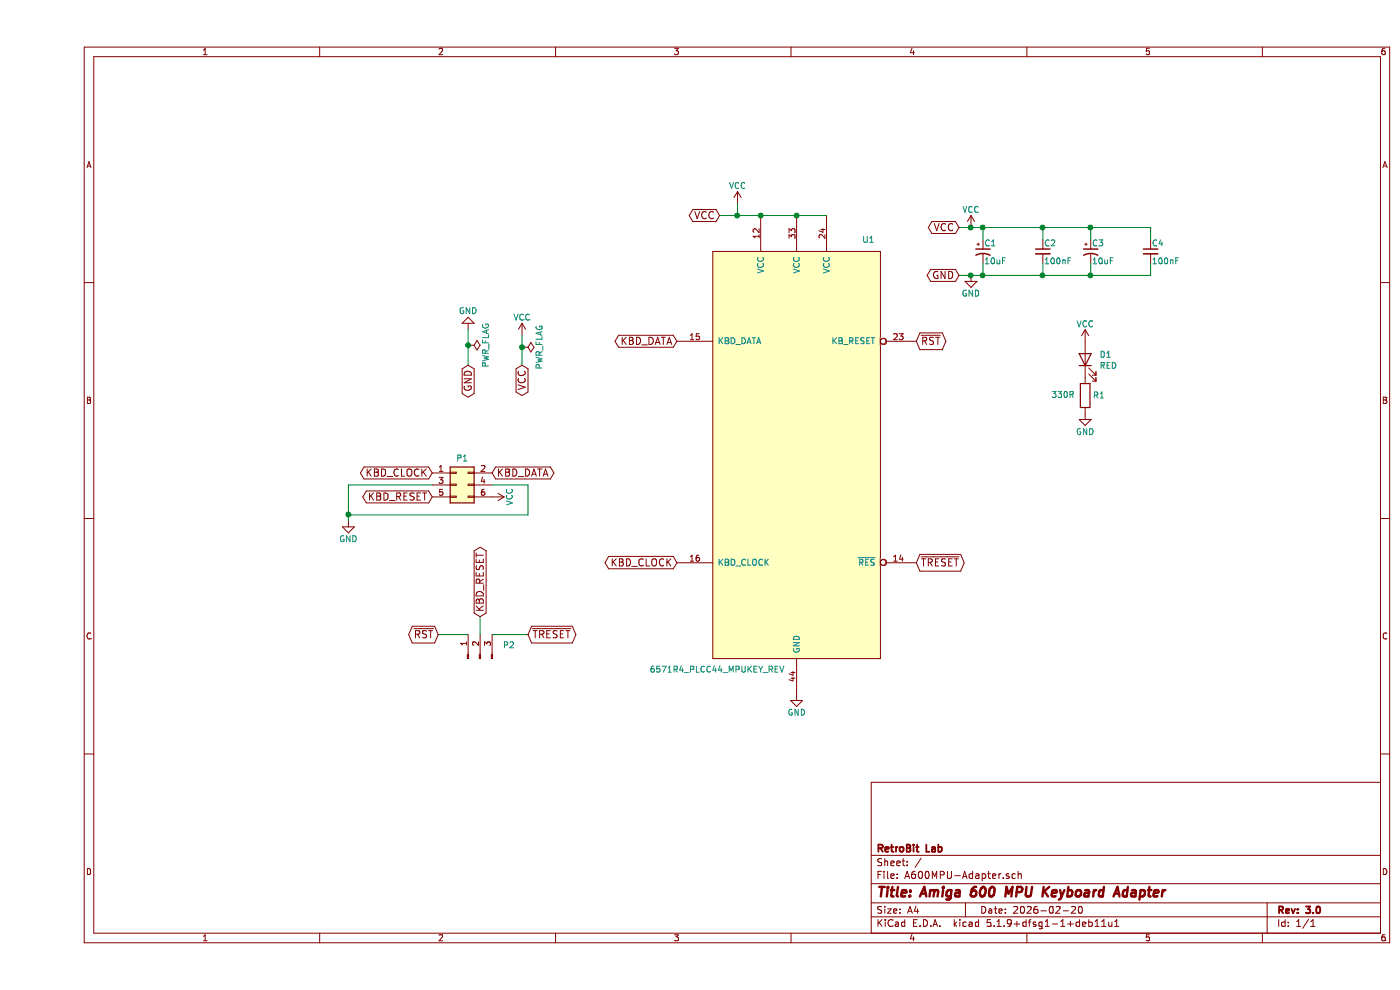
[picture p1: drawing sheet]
EESchema Schematic File Version 4
EELAYER 30 0
EELAYER END
$Descr A4 11693 8268
encoding utf-8
Sheet 1 1
Title "Amiga 600 MPU Keyboard Adapter"
Date "2026-02-20"
Rev "3.0"
Comp "RetroBit Lab"
Comment1 ""
Comment2 ""
Comment3 ""
Comment4 ""
$EndDescr
$Comp
L power:VCC #PWR01
U 1 1
P 5850 1700
F 0 "#PWR01" H 5850 1550 50  0001 C CNN
F 1 "VCC" H 5850 1850 50  0000 C CNN
F 2 "" H 5850 1700 50  0001 C CNN
F 3 "" H 5850 1700 50  0001 C CNN
	1    5850 1700
	1    0    0    -1  
$EndComp
$Comp
L power:GND #PWR02
U 1 1
P 2600 4350
F 0 "#PWR02" H 2600 4100 50  0001 C CNN
F 1 "GND" H 2600 4200 50  0000 C CNN
F 2 "" H 2600 4350 50  0001 C CNN
F 3 "" H 2600 4350 50  0001 C CNN
	1    2600 4350
	1    0    0    -1  
$EndComp
Text GLabel 4050 3050 3    60   BiDi ~ 0
VCC
Text GLabel 3800 3950 2    60   BiDi ~ 0
KBD_DATA
Text GLabel 3300 3950 0    60   BiDi ~ 0
KBD_CLOCK
$Comp
L power:GND #PWR03
U 1 1
P 3600 2750
F 0 "#PWR03" H 3600 2500 50  0001 C CNN
F 1 "GND" H 3600 2600 50  0000 C CNN
F 2 "" H 3600 2750 50  0001 C CNN
F 3 "" H 3600 2750 50  0001 C CNN
	1    3600 2750
	-1   0    0    1   
$EndComp
Text GLabel 5700 1800 0    60   BiDi ~ 0
VCC
Text GLabel 7345 2850 2    60   BiDi ~ 0
~RST
Text GLabel 5345 2850 0    60   BiDi ~ 0
KBD_DATA
Text GLabel 5345 4700 0    60   BiDi ~ 0
KBD_CLOCK
Text GLabel 7345 4700 2    60   BiDi ~ 0
~TRESET
Wire Wire Line
	5850 1700 5850 1800
Connection ~ 5850 1800
Wire Wire Line
	4050 3050 4050 2900
$Comp
L power:VCC #PWR05
U 1 1
P 4050 2800
F 0 "#PWR05" H 4050 2650 50  0001 C CNN
F 1 "VCC" H 4050 2950 50  0000 C CNN
F 2 "" H 4050 2800 50  0001 C CNN
F 3 "" H 4050 2800 50  0001 C CNN
	1    4050 2800
	1    0    0    -1  
$EndComp
$Comp
L power:PWR_FLAG #FLG06
U 1 1
P 4050 2900
F 0 "#FLG06" H 4050 2975 50  0001 C CNN
F 1 "PWR_FLAG" H 4050 3050 50  0000 C CNN
F 2 "" H 4050 2900 50  0001 C CNN
F 3 "" H 4050 2900 50  0001 C CNN
	1    4050 2900
	0    1    1    0   
$EndComp
Wire Wire Line
	3600 2750 3600 2885
Text GLabel 3600 3050 3    60   BiDi ~ 0
GND
$Comp
L power:PWR_FLAG #FLG07
U 1 1
P 3600 2885
F 0 "#FLG07" H 3600 2960 50  0001 C CNN
F 1 "PWR_FLAG" H 3600 3035 50  0000 C CNN
F 2 "" H 3600 2885 50  0001 C CNN
F 3 "" H 3600 2885 50  0001 C CNN
	1    3600 2885
	0    1    1    0   
$EndComp
Text GLabel 3300 4150 0    60   BiDi ~ 0
KBD_RESET
Wire Wire Line
	3300 4050 2600 4050
Wire Wire Line
	2600 4050 2600 4300
$Comp
L power:VCC #PWR08
U 1 1
P 3800 4150
F 0 "#PWR08" H 3800 4000 50  0001 C CNN
F 1 "VCC" H 3800 4300 50  0000 C CNN
F 2 "" H 3800 4150 50  0001 C CNN
F 3 "" H 3800 4150 50  0001 C CNN
	1    3800 4150
	0    1    1    0   
$EndComp
Wire Wire Line
	3800 4050 4100 4050
Wire Wire Line
	4100 4050 4100 4300
Wire Wire Line
	4100 4300 2600 4300
Connection ~ 2600 4300
Wire Wire Line
	3800 5300 4100 5300
Wire Wire Line
	3700 5300 3700 5150
Wire Wire Line
	3600 5300 3350 5300
Text GLabel 3700 5150 1    60   BiDi ~ 0
KBD_RESET
Text GLabel 4100 5300 2    60   BiDi ~ 0
~TRESET
Text GLabel 3350 5300 0    60   BiDi ~ 0
~RST
$Comp
L Device:C_Small C2
U 1 1
P 8400 2100
F 0 "C2" H 8410 2170 50  0000 L CNN
F 1 "100nF" H 8410 2020 50  0000 L CNN
F 2 "Capacitor_SMD:C_1206_3216Metric_Pad1.33x1.80mm_HandSolder" H 8400 2100 50  0001 C CNN
F 3 "https://datasheet.lcsc.com/lcsc/1810221109_Samsung-Electro-Mechanics-CL31B104KBCNNNC_C24497.pdf" H 8400 2100 50  0001 C CNN
F 4 "C24497" H 8400 2100 50  0001 C CNN "LCSC"
	1    8400 2100
	1    0    0    -1  
$EndComp
$Comp
L Device:CP1_Small C1
U 1 1
P 7900 2100
F 0 "C1" H 7910 2170 50  0000 L CNN
F 1 "10uF" H 7910 2020 50  0000 L CNN
F 2 "Capacitor_Tantalum_SMD:CP_EIA-3216-12_Kemet-S_Pad1.58x1.35mm_HandSolder" H 7900 2100 50  0001 C CNN
F 3 "https://datasheet.lcsc.com/lcsc/1811151641_Sunlord-TC212A106K016Y_C108529.pdf" H 7900 2100 50  0001 C CNN
F 4 "C108529" H 7900 2100 50  0001 C CNN "LCSC"
	1    7900 2100
	1    0    0    -1  
$EndComp
$Comp
L Device:CP1_Small C3
U 1 1
P 8800 2100
F 0 "C3" H 8810 2170 50  0000 L CNN
F 1 "10uF" H 8810 2020 50  0000 L CNN
F 2 "Capacitor_Tantalum_SMD:CP_EIA-3216-12_Kemet-S_Pad1.58x1.35mm_HandSolder" H 8800 2100 50  0001 C CNN
F 3 "https://datasheet.lcsc.com/lcsc/1811151641_Sunlord-TC212A106K016Y_C108529.pdf" H 8800 2100 50  0001 C CNN
F 4 "C108529" H 8800 2100 50  0001 C CNN "LCSC"
	1    8800 2100
	1    0    0    -1  
$EndComp
Wire Wire Line
	9300 2000 9300 1900
Wire Wire Line
	9300 1900 8800 1900
Wire Wire Line
	7900 2000 7900 1900
Connection ~ 7900 1900
Wire Wire Line
	8400 2000 8400 1900
Connection ~ 8400 1900
Wire Wire Line
	8800 2000 8800 1900
Connection ~ 8800 1900
Wire Wire Line
	9300 2200 9300 2300
Wire Wire Line
	9300 2300 8800 2300
Wire Wire Line
	7900 2200 7900 2300
Connection ~ 7900 2300
Wire Wire Line
	8400 2200 8400 2300
Connection ~ 8400 2300
Wire Wire Line
	8800 2200 8800 2300
Connection ~ 8800 2300
Text GLabel 7700 2300 0    60   BiDi ~ 0
GND
Text GLabel 7700 1900 0    60   BiDi ~ 0
VCC
$Comp
L power:GND #PWR09
U 1 1
P 7800 2300
F 0 "#PWR09" H 7800 2050 50  0001 C CNN
F 1 "GND" H 7800 2150 50  0000 C CNN
F 2 "" H 7800 2300 50  0001 C CNN
F 3 "" H 7800 2300 50  0001 C CNN
	1    7800 2300
	1    0    0    -1  
$EndComp
Connection ~ 7800 2300
$Comp
L power:VCC #PWR010
U 1 1
P 7800 1900
F 0 "#PWR010" H 7800 1750 50  0001 C CNN
F 1 "VCC" H 7800 2050 50  0000 C CNN
F 2 "" H 7800 1900 50  0001 C CNN
F 3 "" H 7800 1900 50  0001 C CNN
	1    7800 1900
	1    0    0    -1  
$EndComp
Connection ~ 7800 1900
$Comp
L Device:R R1
U 1 1
P 8755 3305
F 0 "R1" H 8870 3310 50  0000 C CNN
F 1 "330R" H 8570 3315 50  0000 C CNN
F 2 "Resistor_SMD:R_1206_3216Metric_Pad1.30x1.75mm_HandSolder" V 8685 3305 50  0001 C CNN
F 3 "https://datasheet.lcsc.com/lcsc/1811141443_Ever-Ohms-Tech-CR1206F330RP05Z_C245520.pdf" H 8755 3305 50  0001 C CNN
F 4 "C245520" H 8755 3305 50  0001 C CNN "LCSC"
	1    8755 3305
	1    0    0    -1  
$EndComp
$Comp
L power:GND #PWR012
U 1 1
P 8755 3455
F 0 "#PWR012" H 8755 3205 50  0001 C CNN
F 1 "GND" H 8755 3305 50  0000 C CNN
F 2 "" H 8755 3455 50  0001 C CNN
F 3 "" H 8755 3455 50  0001 C CNN
	1    8755 3455
	1    0    0    -1  
$EndComp
Wire Wire Line
	5850 1800 5700 1800
Wire Wire Line
	2600 4300 2600 4350
Wire Wire Line
	7900 1900 7800 1900
Wire Wire Line
	8400 1900 7900 1900
Wire Wire Line
	8800 1900 8400 1900
Wire Wire Line
	7900 2300 7800 2300
Wire Wire Line
	8400 2300 7900 2300
Wire Wire Line
	8800 2300 8400 2300
Wire Wire Line
	7800 2300 7700 2300
Wire Wire Line
	7800 1900 7700 1900
$Comp
L Device:C_Small C4
U 1 1
P 9300 2100
F 0 "C4" H 9310 2170 50  0000 L CNN
F 1 "100nF" H 9310 2020 50  0000 L CNN
F 2 "Capacitor_SMD:C_1206_3216Metric_Pad1.33x1.80mm_HandSolder" H 9300 2100 50  0001 C CNN
F 3 "https://datasheet.lcsc.com/lcsc/1810221109_Samsung-Electro-Mechanics-CL31B104KBCNNNC_C24497.pdf" H 9300 2100 50  0001 C CNN
F 4 "C24497" H 9300 2100 50  0001 C CNN "LCSC"
	1    9300 2100
	1    0    0    -1  
$EndComp
Connection ~ 3600 2885
Wire Wire Line
	3600 2885 3600 3050
Connection ~ 4050 2900
Wire Wire Line
	4050 2900 4050 2800
$Comp
L Device:LED D1
U 1 1
P 8755 3005
F 0 "D1" V 8794 2887 50  0000 R CNN
F 1 "RED" V 8703 2887 50  0000 R CNN
F 2 "LED_SMD:LED_1206_3216Metric_Pad1.42x1.75mm_HandSolder" H 8755 3005 50  0001 C CNN
F 3 "https://datasheet.lcsc.com/lcsc/1811151241_Everlight-Elec-15-21-R6C-FQ1R1B-2T_C93133.pdf" H 8755 3005 50  0001 C CNN
F 4 "C93133" V 8755 3005 50  0001 C CNN "LCSC"
	1    8755 3005
	0    -1   -1   0   
$EndComp
$Comp
L power:VCC #PWR011
U 1 1
P 8755 2855
F 0 "#PWR011" H 8755 2705 50  0001 C CNN
F 1 "VCC" H 8755 3005 50  0000 C CNN
F 2 "" H 8755 2855 50  0001 C CNN
F 3 "" H 8755 2855 50  0001 C CNN
	1    8755 2855
	1    0    0    -1  
$EndComp
$Comp
L Connector_Generic:Conn_02x03_Odd_Even P1
U 1 1
P 3500 4050
F 0 "P1" H 3550 4275 50  0000 C CNN
F 1 "Conn_02x03_Odd_Even" H 3550 4276 50  0001 C CNN
F 2 "Connector_IDC:IDC-Header_2x03_P2.54mm_Vertical" H 3500 4050 50  0001 C CNN
F 3 "~" H 3500 4050 50  0001 C CNN
	1    3500 4050
	1    0    0    -1  
$EndComp
$Comp
L Connector:Conn_01x03_Male P2
U 1 1
P 3700 5500
F 0 "P2" V 3808 5312 50  0000 R CNN
F 1 "Conn_01x03_Male" V 3763 5312 50  0001 R CNN
F 2 "Connector_PinHeader_2.54mm:PinHeader_1x03_P2.54mm_Vertical" H 3700 5500 50  0001 C CNN
F 3 "~" H 3700 5500 50  0001 C CNN
	1    3700 5500
	0    -1   -1   0   
$EndComp
$Comp
L power:GND #PWR04
U 1 1
P 6345 5800
F 0 "#PWR04" H 6345 5550 50  0001 C CNN
F 1 "GND" H 6345 5650 50  0000 C CNN
F 2 "" H 6345 5800 50  0001 C CNN
F 3 "" H 6345 5800 50  0001 C CNN
	1    6345 5800
	1    0    0    -1  
$EndComp
$Comp
L RetroBitLab:6571R4_PLCC44_MPUKEY_REV U1
U 1 1
P 6345 3800
F 0 "U1" H 6945 5600 50  0000 C CNN
F 1 "6571R4_PLCC44_MPUKEY_REV" H 5680 2010 50  0000 C CNN
F 2 "RetroBitLab:PLCC-44_THT-Socket_3D" H 6345 3800 60  0001 C CNN
F 3 "" H 6345 3800 60  0000 C CNN
	1    6345 3800
	1    0    0    -1  
$EndComp
Wire Wire Line
	5850 1800 6045 1800
Wire Wire Line
	6045 1800 6345 1800
Connection ~ 6045 1800
Wire Wire Line
	6345 1800 6595 1800
Connection ~ 6345 1800
$EndSCHEMATC
